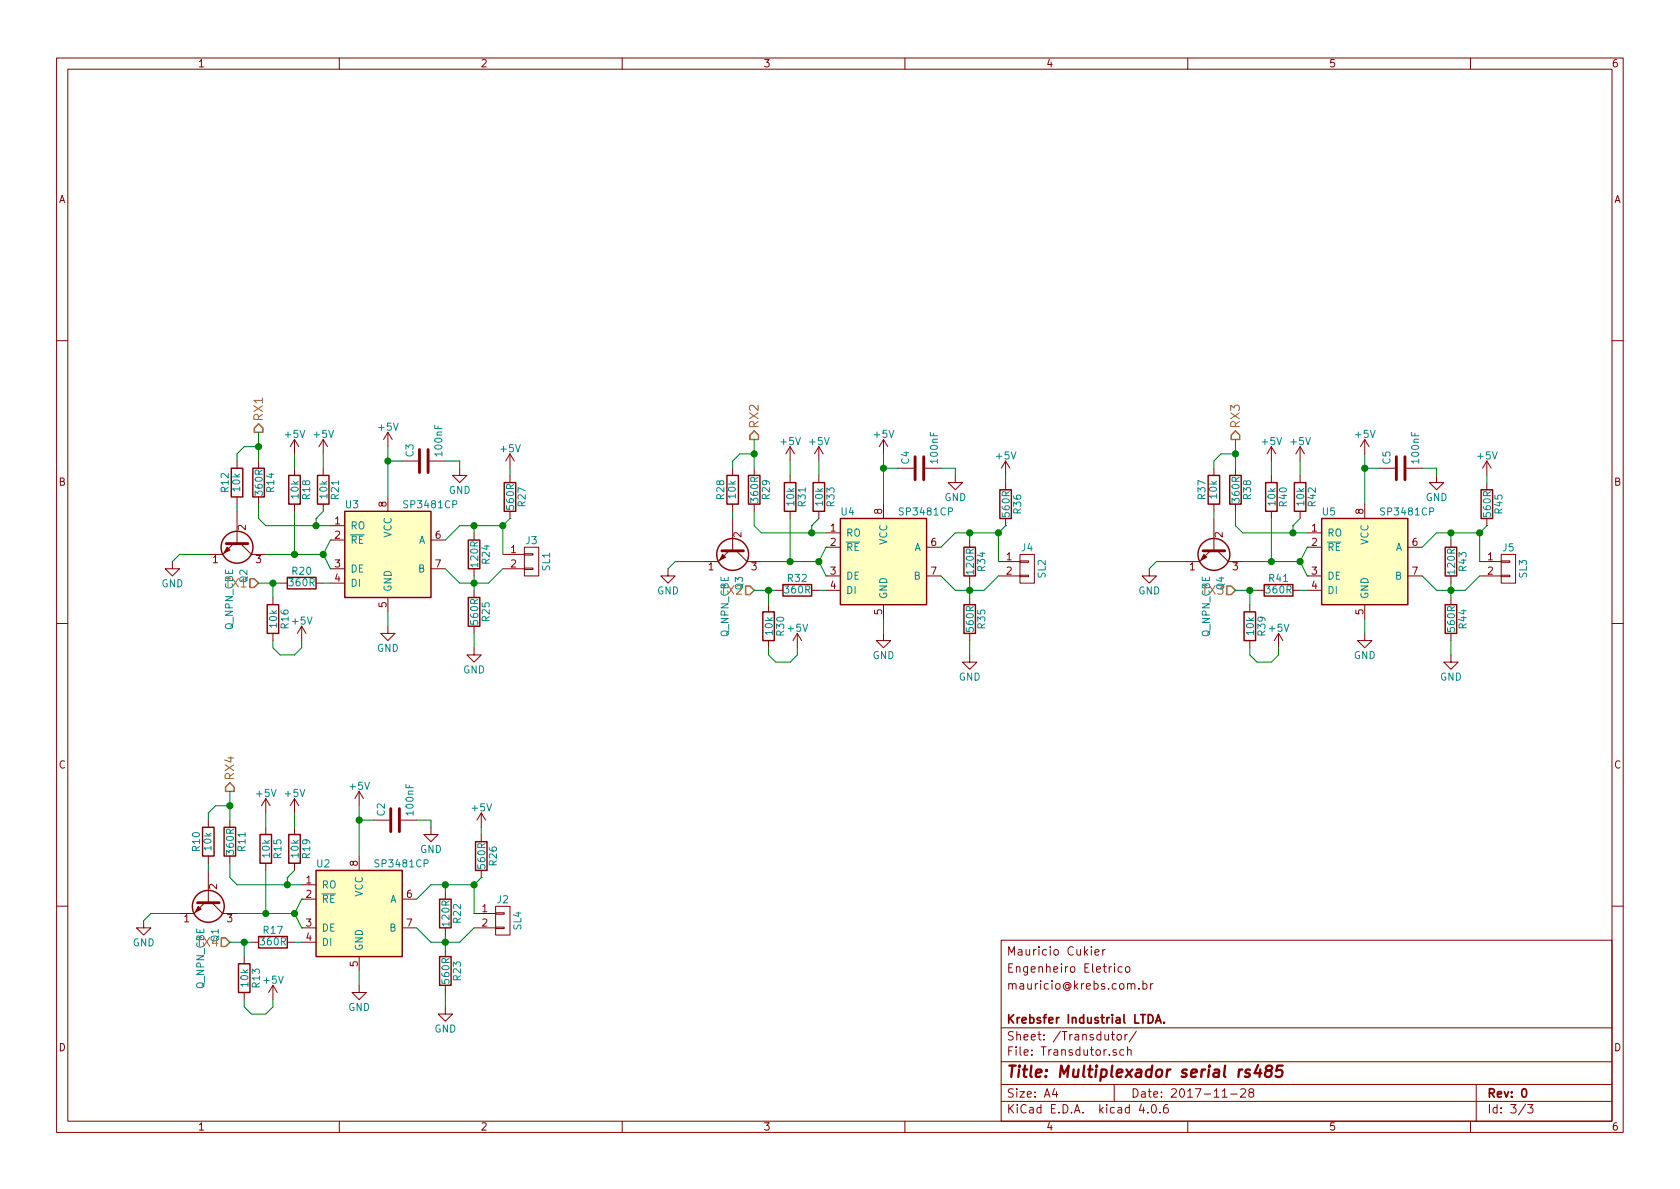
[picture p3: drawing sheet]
EESchema Schematic File Version 2
LIBS:power
LIBS:device
LIBS:transistors
LIBS:conn
LIBS:linear
LIBS:regul
LIBS:74xx
LIBS:cmos4000
LIBS:adc-dac
LIBS:memory
LIBS:xilinx
LIBS:microcontrollers
LIBS:dsp
LIBS:microchip
LIBS:analog_switches
LIBS:motorola
LIBS:texas
LIBS:intel
LIBS:audio
LIBS:interface
LIBS:digital-audio
LIBS:philips
LIBS:display
LIBS:cypress
LIBS:siliconi
LIBS:opto
LIBS:atmel
LIBS:contrib
LIBS:valves
LIBS:arduino_shieldsNCL
LIBS:m_led
LIBS:MultiplexadorSerial-cache
EELAYER 25 0
EELAYER END
$Descr A4 11693 8268
encoding utf-8
Sheet 3 3
Title "Multiplexador serial rs485"
Date "2017-11-28"
Rev "0"
Comp "Krebsfer Industrial LTDA."
Comment1 ""
Comment2 "mauricio@krebs.com.br"
Comment3 "Engenheiro Eletrico"
Comment4 "Mauricio Cukier"
$EndDescr
$Comp
L SP3481CP U4
U 1 1
P 6150 3900
F 0 "U4" H 5850 4250 50  0000 L CNN
F 1 "SP3481CP" H 6250 4250 50  0000 L CNN
F 2 "w_smd_dil:so-8" H 6150 3900 50  0001 C CIN
F 3 "" H 6150 3900 50  0001 C CNN
	1    6150 3900
	1    0    0    -1  
$EndComp
$Comp
L GND #PWR017
U 1 1
P 6650 3300
F 0 "#PWR017" H 6650 3050 50  0001 C CNN
F 1 "GND" H 6650 3150 50  0000 C CNN
F 2 "" H 6650 3300 50  0001 C CNN
F 3 "" H 6650 3300 50  0001 C CNN
	1    6650 3300
	1    0    0    -1  
$EndComp
$Comp
L GND #PWR018
U 1 1
P 6150 4400
F 0 "#PWR018" H 6150 4150 50  0001 C CNN
F 1 "GND" H 6150 4250 50  0000 C CNN
F 2 "" H 6150 4400 50  0001 C CNN
F 3 "" H 6150 4400 50  0001 C CNN
	1    6150 4400
	1    0    0    -1  
$EndComp
$Comp
L R R35
U 1 1
P 6750 4300
F 0 "R35" V 6830 4300 50  0000 C CNN
F 1 "560R" V 6750 4300 50  0000 C CNN
F 2 "w_smd_resistors:r_0805" V 6680 4300 50  0001 C CNN
F 3 "" H 6750 4300 50  0001 C CNN
	1    6750 4300
	1    0    0    -1  
$EndComp
$Comp
L GND #PWR019
U 1 1
P 6750 4550
F 0 "#PWR019" H 6750 4300 50  0001 C CNN
F 1 "GND" H 6750 4400 50  0000 C CNN
F 2 "" H 6750 4550 50  0001 C CNN
F 3 "" H 6750 4550 50  0001 C CNN
	1    6750 4550
	1    0    0    -1  
$EndComp
$Comp
L R R34
U 1 1
P 6750 3900
F 0 "R34" V 6830 3900 50  0000 C CNN
F 1 "120R" V 6750 3900 50  0000 C CNN
F 2 "w_smd_resistors:r_0805" V 6680 3900 50  0001 C CNN
F 3 "" H 6750 3900 50  0001 C CNN
	1    6750 3900
	1    0    0    -1  
$EndComp
$Comp
L R R36
U 1 1
P 7000 3500
F 0 "R36" V 7080 3500 50  0000 C CNN
F 1 "560R" V 7000 3500 50  0000 C CNN
F 2 "w_smd_resistors:r_0805" V 6930 3500 50  0001 C CNN
F 3 "" H 7000 3500 50  0001 C CNN
	1    7000 3500
	1    0    0    -1  
$EndComp
$Comp
L R R28
U 1 1
P 5100 3400
F 0 "R28" V 5180 3400 50  0000 C CNN
F 1 "10k" V 5100 3400 50  0000 C CNN
F 2 "w_smd_resistors:r_0805" V 5030 3400 50  0001 C CNN
F 3 "" H 5100 3400 50  0001 C CNN
	1    5100 3400
	-1   0    0    1   
$EndComp
$Comp
L R R30
U 1 1
P 5350 4350
F 0 "R30" V 5430 4350 50  0000 C CNN
F 1 "10k" V 5350 4350 50  0000 C CNN
F 2 "w_smd_resistors:r_0805" V 5280 4350 50  0001 C CNN
F 3 "" H 5350 4350 50  0001 C CNN
	1    5350 4350
	1    0    0    -1  
$EndComp
$Comp
L Q_NPN_EBC Q3
U 1 1
P 5100 3800
F 0 "Q3" H 5300 3850 50  0000 L CNN
F 1 "Q_NPN_CBE" H 5300 3750 50  0000 L CNN
F 2 "w_smd_trans:sot23" H 5300 3900 50  0001 C CNN
F 3 "" H 5100 3800 50  0001 C CNN
	1    5100 3800
	0    1    1    0   
$EndComp
$Comp
L CONN_01X02 J4
U 1 1
P 7150 3950
F 0 "J4" H 7150 4100 50  0000 C CNN
F 1 "SL2" V 7250 3950 50  0000 C CNN
F 2 "w_pin_strip:pin_socket_2" H 7150 3950 50  0001 C CNN
F 3 "" H 7150 3950 50  0001 C CNN
	1    7150 3950
	1    0    0    -1  
$EndComp
$Comp
L R R33
U 1 1
P 5700 3450
F 0 "R33" V 5780 3450 50  0000 C CNN
F 1 "10k" V 5700 3450 50  0000 C CNN
F 2 "w_smd_resistors:r_0805" V 5630 3450 50  0001 C CNN
F 3 "" H 5700 3450 50  0001 C CNN
	1    5700 3450
	1    0    0    -1  
$EndComp
$Comp
L R R32
U 1 1
P 5550 4100
F 0 "R32" V 5630 4100 50  0000 C CNN
F 1 "360R" V 5550 4100 50  0000 C CNN
F 2 "w_smd_resistors:r_0805" V 5480 4100 50  0001 C CNN
F 3 "" H 5550 4100 50  0001 C CNN
	1    5550 4100
	0    -1   -1   0   
$EndComp
$Comp
L R R31
U 1 1
P 5500 3450
F 0 "R31" V 5580 3450 50  0000 C CNN
F 1 "10k" V 5500 3450 50  0000 C CNN
F 2 "w_smd_resistors:r_0805" V 5430 3450 50  0001 C CNN
F 3 "" H 5500 3450 50  0001 C CNN
	1    5500 3450
	1    0    0    -1  
$EndComp
$Comp
L C C4
U 1 1
P 6400 3250
F 0 "C4" H 6425 3350 50  0000 L CNN
F 1 "100nF" H 6425 3150 50  0000 L CNN
F 2 "w_smd_cap:c_0805" H 6438 3100 50  0001 C CNN
F 3 "" H 6400 3250 50  0001 C CNN
	1    6400 3250
	0    -1   -1   0   
$EndComp
$Comp
L R R29
U 1 1
P 5250 3400
F 0 "R29" V 5330 3400 50  0000 C CNN
F 1 "360R" V 5250 3400 50  0000 C CNN
F 2 "w_smd_resistors:r_0805" V 5180 3400 50  0001 C CNN
F 3 "" H 5250 3400 50  0001 C CNN
	1    5250 3400
	1    0    0    -1  
$EndComp
$Comp
L +5V #PWR020
U 1 1
P 5550 4500
F 0 "#PWR020" H 5550 4350 50  0001 C CNN
F 1 "+5V" H 5550 4640 50  0000 C CNN
F 2 "" H 5550 4500 50  0001 C CNN
F 3 "" H 5550 4500 50  0001 C CNN
	1    5550 4500
	1    0    0    -1  
$EndComp
$Comp
L +5V #PWR021
U 1 1
P 5700 3200
F 0 "#PWR021" H 5700 3050 50  0001 C CNN
F 1 "+5V" H 5700 3340 50  0000 C CNN
F 2 "" H 5700 3200 50  0001 C CNN
F 3 "" H 5700 3200 50  0001 C CNN
	1    5700 3200
	1    0    0    -1  
$EndComp
$Comp
L +5V #PWR022
U 1 1
P 5500 3200
F 0 "#PWR022" H 5500 3050 50  0001 C CNN
F 1 "+5V" H 5500 3340 50  0000 C CNN
F 2 "" H 5500 3200 50  0001 C CNN
F 3 "" H 5500 3200 50  0001 C CNN
	1    5500 3200
	1    0    0    -1  
$EndComp
$Comp
L GND #PWR023
U 1 1
P 4650 3950
F 0 "#PWR023" H 4650 3700 50  0001 C CNN
F 1 "GND" H 4650 3800 50  0000 C CNN
F 2 "" H 4650 3950 50  0001 C CNN
F 3 "" H 4650 3950 50  0001 C CNN
	1    4650 3950
	1    0    0    -1  
$EndComp
Text HLabel 5250 4100 0    60   Input ~ 0
TX2
Text HLabel 5250 3050 1    60   Output ~ 0
RX2
$Comp
L +5V #PWR024
U 1 1
P 7000 3300
F 0 "#PWR024" H 7000 3150 50  0001 C CNN
F 1 "+5V" H 7000 3440 50  0000 C CNN
F 2 "" H 7000 3300 50  0001 C CNN
F 3 "" H 7000 3300 50  0001 C CNN
	1    7000 3300
	1    0    0    -1  
$EndComp
$Comp
L +5V #PWR025
U 1 1
P 6150 3150
F 0 "#PWR025" H 6150 3000 50  0001 C CNN
F 1 "+5V" H 6150 3290 50  0000 C CNN
F 2 "" H 6150 3150 50  0001 C CNN
F 3 "" H 6150 3150 50  0001 C CNN
	1    6150 3150
	1    0    0    -1  
$EndComp
Wire Wire Line
	5300 3700 5750 3700
Wire Wire Line
	5750 3800 5750 3800
Wire Wire Line
	5700 3900 5750 3800
Wire Wire Line
	5700 3900 5750 4000
Wire Wire Line
	5750 4000 5750 4000
Wire Wire Line
	6150 4400 6150 4300
Wire Wire Line
	6750 4550 6750 4450
Wire Wire Line
	6750 4050 6750 4150
Wire Wire Line
	6550 4000 6650 4100
Wire Wire Line
	6650 4100 6850 4100
Connection ~ 6750 4100
Wire Wire Line
	6550 3800 6650 3700
Wire Wire Line
	6650 3700 6950 3700
Wire Wire Line
	6750 3700 6750 3750
Wire Wire Line
	7000 3650 7000 3650
Wire Wire Line
	6950 3700 7000 3650
Connection ~ 6750 3700
Wire Wire Line
	6950 3700 6950 3900
Connection ~ 6950 3700
Wire Wire Line
	6850 4100 6950 4000
Wire Wire Line
	5250 3050 5250 3250
Wire Wire Line
	5500 3200 5500 3300
Connection ~ 5700 3900
Wire Wire Line
	4650 3950 4700 3900
Wire Wire Line
	4700 3900 4900 3900
Wire Wire Line
	5700 4100 5750 4100
Wire Wire Line
	5250 4100 5400 4100
Wire Wire Line
	5100 3550 5100 3600
Connection ~ 5250 3150
Wire Wire Line
	7000 3300 7000 3350
Wire Wire Line
	6150 3150 6150 3500
Wire Wire Line
	6250 3250 6150 3250
Connection ~ 6150 3250
Wire Wire Line
	6650 3300 6650 3250
Wire Wire Line
	6650 3250 6550 3250
Wire Wire Line
	5350 4200 5350 4100
Connection ~ 5350 4100
Wire Wire Line
	5150 3150 5250 3150
Wire Wire Line
	5150 3150 5100 3200
Wire Wire Line
	5100 3200 5100 3250
Wire Wire Line
	5300 3700 5250 3650
Wire Wire Line
	5250 3650 5250 3550
Wire Wire Line
	5550 4500 5550 4550
Wire Wire Line
	5550 4550 5500 4600
Wire Wire Line
	5500 4600 5400 4600
Wire Wire Line
	5400 4600 5350 4550
Wire Wire Line
	5350 4550 5350 4500
Wire Wire Line
	5300 3900 5700 3900
Wire Wire Line
	5500 3600 5500 3900
Connection ~ 5500 3900
Wire Wire Line
	5700 3200 5700 3300
Wire Wire Line
	5700 3600 5650 3650
Wire Wire Line
	5650 3650 5650 3650
Wire Wire Line
	5650 3650 5650 3700
Connection ~ 5650 3700
$Comp
L SP3481CP U3
U 1 1
P 2700 3850
F 0 "U3" H 2400 4200 50  0000 L CNN
F 1 "SP3481CP" H 2800 4200 50  0000 L CNN
F 2 "w_smd_dil:so-8" H 2700 3850 50  0001 C CIN
F 3 "" H 2700 3850 50  0001 C CNN
	1    2700 3850
	1    0    0    -1  
$EndComp
$Comp
L GND #PWR026
U 1 1
P 3200 3250
F 0 "#PWR026" H 3200 3000 50  0001 C CNN
F 1 "GND" H 3200 3100 50  0000 C CNN
F 2 "" H 3200 3250 50  0001 C CNN
F 3 "" H 3200 3250 50  0001 C CNN
	1    3200 3250
	1    0    0    -1  
$EndComp
$Comp
L GND #PWR027
U 1 1
P 2700 4350
F 0 "#PWR027" H 2700 4100 50  0001 C CNN
F 1 "GND" H 2700 4200 50  0000 C CNN
F 2 "" H 2700 4350 50  0001 C CNN
F 3 "" H 2700 4350 50  0001 C CNN
	1    2700 4350
	1    0    0    -1  
$EndComp
$Comp
L R R25
U 1 1
P 3300 4250
F 0 "R25" V 3380 4250 50  0000 C CNN
F 1 "560R" V 3300 4250 50  0000 C CNN
F 2 "w_smd_resistors:r_0805" V 3230 4250 50  0001 C CNN
F 3 "" H 3300 4250 50  0001 C CNN
	1    3300 4250
	1    0    0    -1  
$EndComp
$Comp
L GND #PWR028
U 1 1
P 3300 4500
F 0 "#PWR028" H 3300 4250 50  0001 C CNN
F 1 "GND" H 3300 4350 50  0000 C CNN
F 2 "" H 3300 4500 50  0001 C CNN
F 3 "" H 3300 4500 50  0001 C CNN
	1    3300 4500
	1    0    0    -1  
$EndComp
$Comp
L R R24
U 1 1
P 3300 3850
F 0 "R24" V 3380 3850 50  0000 C CNN
F 1 "120R" V 3300 3850 50  0000 C CNN
F 2 "w_smd_resistors:r_0805" V 3230 3850 50  0001 C CNN
F 3 "" H 3300 3850 50  0001 C CNN
	1    3300 3850
	1    0    0    -1  
$EndComp
$Comp
L R R27
U 1 1
P 3550 3450
F 0 "R27" V 3630 3450 50  0000 C CNN
F 1 "560R" V 3550 3450 50  0000 C CNN
F 2 "w_smd_resistors:r_0805" V 3480 3450 50  0001 C CNN
F 3 "" H 3550 3450 50  0001 C CNN
	1    3550 3450
	1    0    0    -1  
$EndComp
$Comp
L R R12
U 1 1
P 1650 3350
F 0 "R12" V 1730 3350 50  0000 C CNN
F 1 "10k" V 1650 3350 50  0000 C CNN
F 2 "w_smd_resistors:r_0805" V 1580 3350 50  0001 C CNN
F 3 "" H 1650 3350 50  0001 C CNN
	1    1650 3350
	-1   0    0    1   
$EndComp
$Comp
L R R16
U 1 1
P 1900 4300
F 0 "R16" V 1980 4300 50  0000 C CNN
F 1 "10k" V 1900 4300 50  0000 C CNN
F 2 "w_smd_resistors:r_0805" V 1830 4300 50  0001 C CNN
F 3 "" H 1900 4300 50  0001 C CNN
	1    1900 4300
	1    0    0    -1  
$EndComp
$Comp
L Q_NPN_EBC Q2
U 1 1
P 1650 3750
F 0 "Q2" H 1850 3800 50  0000 L CNN
F 1 "Q_NPN_CBE" H 1850 3700 50  0000 L CNN
F 2 "w_smd_trans:sot23" H 1850 3850 50  0001 C CNN
F 3 "" H 1650 3750 50  0001 C CNN
	1    1650 3750
	0    1    1    0   
$EndComp
$Comp
L CONN_01X02 J3
U 1 1
P 3700 3900
F 0 "J3" H 3700 4050 50  0000 C CNN
F 1 "SL1" V 3800 3900 50  0000 C CNN
F 2 "w_pin_strip:pin_socket_2" H 3700 3900 50  0001 C CNN
F 3 "" H 3700 3900 50  0001 C CNN
	1    3700 3900
	1    0    0    -1  
$EndComp
$Comp
L R R21
U 1 1
P 2250 3400
F 0 "R21" V 2330 3400 50  0000 C CNN
F 1 "10k" V 2250 3400 50  0000 C CNN
F 2 "w_smd_resistors:r_0805" V 2180 3400 50  0001 C CNN
F 3 "" H 2250 3400 50  0001 C CNN
	1    2250 3400
	1    0    0    -1  
$EndComp
$Comp
L R R20
U 1 1
P 2100 4050
F 0 "R20" V 2180 4050 50  0000 C CNN
F 1 "360R" V 2100 4050 50  0000 C CNN
F 2 "w_smd_resistors:r_0805" V 2030 4050 50  0001 C CNN
F 3 "" H 2100 4050 50  0001 C CNN
	1    2100 4050
	0    -1   -1   0   
$EndComp
$Comp
L R R18
U 1 1
P 2050 3400
F 0 "R18" V 2130 3400 50  0000 C CNN
F 1 "10k" V 2050 3400 50  0000 C CNN
F 2 "w_smd_resistors:r_0805" V 1980 3400 50  0001 C CNN
F 3 "" H 2050 3400 50  0001 C CNN
	1    2050 3400
	1    0    0    -1  
$EndComp
$Comp
L C C3
U 1 1
P 2950 3200
F 0 "C3" H 2975 3300 50  0000 L CNN
F 1 "100nF" H 2975 3100 50  0000 L CNN
F 2 "w_smd_cap:c_0805" H 2988 3050 50  0001 C CNN
F 3 "" H 2950 3200 50  0001 C CNN
	1    2950 3200
	0    -1   -1   0   
$EndComp
$Comp
L R R14
U 1 1
P 1800 3350
F 0 "R14" V 1880 3350 50  0000 C CNN
F 1 "360R" V 1800 3350 50  0000 C CNN
F 2 "w_smd_resistors:r_0805" V 1730 3350 50  0001 C CNN
F 3 "" H 1800 3350 50  0001 C CNN
	1    1800 3350
	1    0    0    -1  
$EndComp
$Comp
L +5V #PWR029
U 1 1
P 2100 4450
F 0 "#PWR029" H 2100 4300 50  0001 C CNN
F 1 "+5V" H 2100 4590 50  0000 C CNN
F 2 "" H 2100 4450 50  0001 C CNN
F 3 "" H 2100 4450 50  0001 C CNN
	1    2100 4450
	1    0    0    -1  
$EndComp
$Comp
L +5V #PWR030
U 1 1
P 2250 3150
F 0 "#PWR030" H 2250 3000 50  0001 C CNN
F 1 "+5V" H 2250 3290 50  0000 C CNN
F 2 "" H 2250 3150 50  0001 C CNN
F 3 "" H 2250 3150 50  0001 C CNN
	1    2250 3150
	1    0    0    -1  
$EndComp
$Comp
L +5V #PWR031
U 1 1
P 2050 3150
F 0 "#PWR031" H 2050 3000 50  0001 C CNN
F 1 "+5V" H 2050 3290 50  0000 C CNN
F 2 "" H 2050 3150 50  0001 C CNN
F 3 "" H 2050 3150 50  0001 C CNN
	1    2050 3150
	1    0    0    -1  
$EndComp
$Comp
L GND #PWR032
U 1 1
P 1200 3900
F 0 "#PWR032" H 1200 3650 50  0001 C CNN
F 1 "GND" H 1200 3750 50  0000 C CNN
F 2 "" H 1200 3900 50  0001 C CNN
F 3 "" H 1200 3900 50  0001 C CNN
	1    1200 3900
	1    0    0    -1  
$EndComp
Text HLabel 1800 4050 0    60   Input ~ 0
TX1
Text HLabel 1800 3000 1    60   Output ~ 0
RX1
$Comp
L +5V #PWR033
U 1 1
P 3550 3250
F 0 "#PWR033" H 3550 3100 50  0001 C CNN
F 1 "+5V" H 3550 3390 50  0000 C CNN
F 2 "" H 3550 3250 50  0001 C CNN
F 3 "" H 3550 3250 50  0001 C CNN
	1    3550 3250
	1    0    0    -1  
$EndComp
$Comp
L +5V #PWR034
U 1 1
P 2700 3100
F 0 "#PWR034" H 2700 2950 50  0001 C CNN
F 1 "+5V" H 2700 3240 50  0000 C CNN
F 2 "" H 2700 3100 50  0001 C CNN
F 3 "" H 2700 3100 50  0001 C CNN
	1    2700 3100
	1    0    0    -1  
$EndComp
Wire Wire Line
	1850 3650 2300 3650
Wire Wire Line
	2300 3750 2300 3750
Wire Wire Line
	2250 3850 2300 3750
Wire Wire Line
	2250 3850 2300 3950
Wire Wire Line
	2300 3950 2300 3950
Wire Wire Line
	2700 4350 2700 4250
Wire Wire Line
	3300 4500 3300 4400
Wire Wire Line
	3300 4000 3300 4100
Wire Wire Line
	3100 3950 3200 4050
Wire Wire Line
	3200 4050 3400 4050
Connection ~ 3300 4050
Wire Wire Line
	3100 3750 3200 3650
Wire Wire Line
	3200 3650 3500 3650
Wire Wire Line
	3300 3650 3300 3700
Wire Wire Line
	3550 3600 3550 3600
Wire Wire Line
	3500 3650 3550 3600
Connection ~ 3300 3650
Wire Wire Line
	3500 3650 3500 3850
Connection ~ 3500 3650
Wire Wire Line
	3400 4050 3500 3950
Wire Wire Line
	1800 3000 1800 3200
Wire Wire Line
	2050 3150 2050 3250
Connection ~ 2250 3850
Wire Wire Line
	1200 3900 1250 3850
Wire Wire Line
	1250 3850 1450 3850
Wire Wire Line
	2250 4050 2300 4050
Wire Wire Line
	1800 4050 1950 4050
Wire Wire Line
	1650 3500 1650 3550
Connection ~ 1800 3100
Wire Wire Line
	3550 3250 3550 3300
Wire Wire Line
	2700 3100 2700 3450
Wire Wire Line
	2800 3200 2700 3200
Connection ~ 2700 3200
Wire Wire Line
	3200 3250 3200 3200
Wire Wire Line
	3200 3200 3100 3200
Wire Wire Line
	1900 4150 1900 4050
Connection ~ 1900 4050
Wire Wire Line
	1700 3100 1800 3100
Wire Wire Line
	1700 3100 1650 3150
Wire Wire Line
	1650 3150 1650 3200
Wire Wire Line
	1850 3650 1800 3600
Wire Wire Line
	1800 3600 1800 3500
Wire Wire Line
	2100 4450 2100 4500
Wire Wire Line
	2100 4500 2050 4550
Wire Wire Line
	2050 4550 1950 4550
Wire Wire Line
	1950 4550 1900 4500
Wire Wire Line
	1900 4500 1900 4450
Wire Wire Line
	1850 3850 2250 3850
Wire Wire Line
	2050 3550 2050 3850
Connection ~ 2050 3850
Wire Wire Line
	2250 3150 2250 3250
Wire Wire Line
	2250 3550 2200 3600
Wire Wire Line
	2200 3600 2200 3600
Wire Wire Line
	2200 3600 2200 3650
Connection ~ 2200 3650
$Comp
L SP3481CP U2
U 1 1
P 2500 6350
F 0 "U2" H 2200 6700 50  0000 L CNN
F 1 "SP3481CP" H 2600 6700 50  0000 L CNN
F 2 "w_smd_dil:so-8" H 2500 6350 50  0001 C CIN
F 3 "" H 2500 6350 50  0001 C CNN
	1    2500 6350
	1    0    0    -1  
$EndComp
$Comp
L GND #PWR035
U 1 1
P 3000 5750
F 0 "#PWR035" H 3000 5500 50  0001 C CNN
F 1 "GND" H 3000 5600 50  0000 C CNN
F 2 "" H 3000 5750 50  0001 C CNN
F 3 "" H 3000 5750 50  0001 C CNN
	1    3000 5750
	1    0    0    -1  
$EndComp
$Comp
L GND #PWR036
U 1 1
P 2500 6850
F 0 "#PWR036" H 2500 6600 50  0001 C CNN
F 1 "GND" H 2500 6700 50  0000 C CNN
F 2 "" H 2500 6850 50  0001 C CNN
F 3 "" H 2500 6850 50  0001 C CNN
	1    2500 6850
	1    0    0    -1  
$EndComp
$Comp
L R R23
U 1 1
P 3100 6750
F 0 "R23" V 3180 6750 50  0000 C CNN
F 1 "560R" V 3100 6750 50  0000 C CNN
F 2 "w_smd_resistors:r_0805" V 3030 6750 50  0001 C CNN
F 3 "" H 3100 6750 50  0001 C CNN
	1    3100 6750
	1    0    0    -1  
$EndComp
$Comp
L GND #PWR037
U 1 1
P 3100 7000
F 0 "#PWR037" H 3100 6750 50  0001 C CNN
F 1 "GND" H 3100 6850 50  0000 C CNN
F 2 "" H 3100 7000 50  0001 C CNN
F 3 "" H 3100 7000 50  0001 C CNN
	1    3100 7000
	1    0    0    -1  
$EndComp
$Comp
L R R22
U 1 1
P 3100 6350
F 0 "R22" V 3180 6350 50  0000 C CNN
F 1 "120R" V 3100 6350 50  0000 C CNN
F 2 "w_smd_resistors:r_0805" V 3030 6350 50  0001 C CNN
F 3 "" H 3100 6350 50  0001 C CNN
	1    3100 6350
	1    0    0    -1  
$EndComp
$Comp
L R R26
U 1 1
P 3350 5950
F 0 "R26" V 3430 5950 50  0000 C CNN
F 1 "560R" V 3350 5950 50  0000 C CNN
F 2 "w_smd_resistors:r_0805" V 3280 5950 50  0001 C CNN
F 3 "" H 3350 5950 50  0001 C CNN
	1    3350 5950
	1    0    0    -1  
$EndComp
$Comp
L R R10
U 1 1
P 1450 5850
F 0 "R10" V 1530 5850 50  0000 C CNN
F 1 "10k" V 1450 5850 50  0000 C CNN
F 2 "w_smd_resistors:r_0805" V 1380 5850 50  0001 C CNN
F 3 "" H 1450 5850 50  0001 C CNN
	1    1450 5850
	-1   0    0    1   
$EndComp
$Comp
L R R13
U 1 1
P 1700 6800
F 0 "R13" V 1780 6800 50  0000 C CNN
F 1 "10k" V 1700 6800 50  0000 C CNN
F 2 "w_smd_resistors:r_0805" V 1630 6800 50  0001 C CNN
F 3 "" H 1700 6800 50  0001 C CNN
	1    1700 6800
	1    0    0    -1  
$EndComp
$Comp
L Q_NPN_EBC Q1
U 1 1
P 1450 6250
F 0 "Q1" H 1650 6300 50  0000 L CNN
F 1 "Q_NPN_CBE" H 1650 6200 50  0000 L CNN
F 2 "w_smd_trans:sot23" H 1650 6350 50  0001 C CNN
F 3 "" H 1450 6250 50  0001 C CNN
	1    1450 6250
	0    1    1    0   
$EndComp
$Comp
L CONN_01X02 J2
U 1 1
P 3500 6400
F 0 "J2" H 3500 6550 50  0000 C CNN
F 1 "SL4" V 3600 6400 50  0000 C CNN
F 2 "w_pin_strip:pin_socket_2" H 3500 6400 50  0001 C CNN
F 3 "" H 3500 6400 50  0001 C CNN
	1    3500 6400
	1    0    0    -1  
$EndComp
$Comp
L R R19
U 1 1
P 2050 5900
F 0 "R19" V 2130 5900 50  0000 C CNN
F 1 "10k" V 2050 5900 50  0000 C CNN
F 2 "w_smd_resistors:r_0805" V 1980 5900 50  0001 C CNN
F 3 "" H 2050 5900 50  0001 C CNN
	1    2050 5900
	1    0    0    -1  
$EndComp
$Comp
L R R17
U 1 1
P 1900 6550
F 0 "R17" V 1980 6550 50  0000 C CNN
F 1 "360R" V 1900 6550 50  0000 C CNN
F 2 "w_smd_resistors:r_0805" V 1830 6550 50  0001 C CNN
F 3 "" H 1900 6550 50  0001 C CNN
	1    1900 6550
	0    -1   -1   0   
$EndComp
$Comp
L R R15
U 1 1
P 1850 5900
F 0 "R15" V 1930 5900 50  0000 C CNN
F 1 "10k" V 1850 5900 50  0000 C CNN
F 2 "w_smd_resistors:r_0805" V 1780 5900 50  0001 C CNN
F 3 "" H 1850 5900 50  0001 C CNN
	1    1850 5900
	1    0    0    -1  
$EndComp
$Comp
L C C2
U 1 1
P 2750 5700
F 0 "C2" H 2775 5800 50  0000 L CNN
F 1 "100nF" H 2775 5600 50  0000 L CNN
F 2 "w_smd_cap:c_0805" H 2788 5550 50  0001 C CNN
F 3 "" H 2750 5700 50  0001 C CNN
	1    2750 5700
	0    -1   -1   0   
$EndComp
$Comp
L R R11
U 1 1
P 1600 5850
F 0 "R11" V 1680 5850 50  0000 C CNN
F 1 "360R" V 1600 5850 50  0000 C CNN
F 2 "w_smd_resistors:r_0805" V 1530 5850 50  0001 C CNN
F 3 "" H 1600 5850 50  0001 C CNN
	1    1600 5850
	1    0    0    -1  
$EndComp
$Comp
L +5V #PWR038
U 1 1
P 1900 6950
F 0 "#PWR038" H 1900 6800 50  0001 C CNN
F 1 "+5V" H 1900 7090 50  0000 C CNN
F 2 "" H 1900 6950 50  0001 C CNN
F 3 "" H 1900 6950 50  0001 C CNN
	1    1900 6950
	1    0    0    -1  
$EndComp
$Comp
L +5V #PWR039
U 1 1
P 2050 5650
F 0 "#PWR039" H 2050 5500 50  0001 C CNN
F 1 "+5V" H 2050 5790 50  0000 C CNN
F 2 "" H 2050 5650 50  0001 C CNN
F 3 "" H 2050 5650 50  0001 C CNN
	1    2050 5650
	1    0    0    -1  
$EndComp
$Comp
L +5V #PWR040
U 1 1
P 1850 5650
F 0 "#PWR040" H 1850 5500 50  0001 C CNN
F 1 "+5V" H 1850 5790 50  0000 C CNN
F 2 "" H 1850 5650 50  0001 C CNN
F 3 "" H 1850 5650 50  0001 C CNN
	1    1850 5650
	1    0    0    -1  
$EndComp
$Comp
L GND #PWR041
U 1 1
P 1000 6400
F 0 "#PWR041" H 1000 6150 50  0001 C CNN
F 1 "GND" H 1000 6250 50  0000 C CNN
F 2 "" H 1000 6400 50  0001 C CNN
F 3 "" H 1000 6400 50  0001 C CNN
	1    1000 6400
	1    0    0    -1  
$EndComp
Text HLabel 1600 6550 0    60   Input ~ 0
TX4
Text HLabel 1600 5500 1    60   Output ~ 0
RX4
$Comp
L +5V #PWR042
U 1 1
P 3350 5750
F 0 "#PWR042" H 3350 5600 50  0001 C CNN
F 1 "+5V" H 3350 5890 50  0000 C CNN
F 2 "" H 3350 5750 50  0001 C CNN
F 3 "" H 3350 5750 50  0001 C CNN
	1    3350 5750
	1    0    0    -1  
$EndComp
$Comp
L +5V #PWR043
U 1 1
P 2500 5600
F 0 "#PWR043" H 2500 5450 50  0001 C CNN
F 1 "+5V" H 2500 5740 50  0000 C CNN
F 2 "" H 2500 5600 50  0001 C CNN
F 3 "" H 2500 5600 50  0001 C CNN
	1    2500 5600
	1    0    0    -1  
$EndComp
Wire Wire Line
	1650 6150 2100 6150
Wire Wire Line
	2100 6250 2100 6250
Wire Wire Line
	2050 6350 2100 6250
Wire Wire Line
	2050 6350 2100 6450
Wire Wire Line
	2100 6450 2100 6450
Wire Wire Line
	2500 6850 2500 6750
Wire Wire Line
	3100 7000 3100 6900
Wire Wire Line
	3100 6500 3100 6600
Wire Wire Line
	2900 6450 3000 6550
Wire Wire Line
	3000 6550 3200 6550
Connection ~ 3100 6550
Wire Wire Line
	2900 6250 3000 6150
Wire Wire Line
	3000 6150 3300 6150
Wire Wire Line
	3100 6150 3100 6200
Wire Wire Line
	3350 6100 3350 6100
Wire Wire Line
	3300 6150 3350 6100
Connection ~ 3100 6150
Wire Wire Line
	3300 6150 3300 6350
Connection ~ 3300 6150
Wire Wire Line
	3200 6550 3300 6450
Wire Wire Line
	1600 5500 1600 5700
Wire Wire Line
	1850 5650 1850 5750
Connection ~ 2050 6350
Wire Wire Line
	1000 6400 1050 6350
Wire Wire Line
	1050 6350 1250 6350
Wire Wire Line
	2050 6550 2100 6550
Wire Wire Line
	1600 6550 1750 6550
Wire Wire Line
	1450 6000 1450 6050
Connection ~ 1600 5600
Wire Wire Line
	3350 5750 3350 5800
Wire Wire Line
	2500 5600 2500 5950
Wire Wire Line
	2600 5700 2500 5700
Connection ~ 2500 5700
Wire Wire Line
	3000 5750 3000 5700
Wire Wire Line
	3000 5700 2900 5700
Wire Wire Line
	1700 6650 1700 6550
Connection ~ 1700 6550
Wire Wire Line
	1500 5600 1600 5600
Wire Wire Line
	1500 5600 1450 5650
Wire Wire Line
	1450 5650 1450 5700
Wire Wire Line
	1650 6150 1600 6100
Wire Wire Line
	1600 6100 1600 6000
Wire Wire Line
	1900 6950 1900 7000
Wire Wire Line
	1900 7000 1850 7050
Wire Wire Line
	1850 7050 1750 7050
Wire Wire Line
	1750 7050 1700 7000
Wire Wire Line
	1700 7000 1700 6950
Wire Wire Line
	1650 6350 2050 6350
Wire Wire Line
	1850 6050 1850 6350
Connection ~ 1850 6350
Wire Wire Line
	2050 5650 2050 5750
Wire Wire Line
	2050 6050 2000 6100
Wire Wire Line
	2000 6100 2000 6100
Wire Wire Line
	2000 6100 2000 6150
Connection ~ 2000 6150
$Comp
L SP3481CP U5
U 1 1
P 9500 3900
F 0 "U5" H 9200 4250 50  0000 L CNN
F 1 "SP3481CP" H 9600 4250 50  0000 L CNN
F 2 "w_smd_dil:so-8" H 9500 3900 50  0001 C CIN
F 3 "" H 9500 3900 50  0001 C CNN
	1    9500 3900
	1    0    0    -1  
$EndComp
$Comp
L GND #PWR044
U 1 1
P 10000 3300
F 0 "#PWR044" H 10000 3050 50  0001 C CNN
F 1 "GND" H 10000 3150 50  0000 C CNN
F 2 "" H 10000 3300 50  0001 C CNN
F 3 "" H 10000 3300 50  0001 C CNN
	1    10000 3300
	1    0    0    -1  
$EndComp
$Comp
L GND #PWR045
U 1 1
P 9500 4400
F 0 "#PWR045" H 9500 4150 50  0001 C CNN
F 1 "GND" H 9500 4250 50  0000 C CNN
F 2 "" H 9500 4400 50  0001 C CNN
F 3 "" H 9500 4400 50  0001 C CNN
	1    9500 4400
	1    0    0    -1  
$EndComp
$Comp
L R R44
U 1 1
P 10100 4300
F 0 "R44" V 10180 4300 50  0000 C CNN
F 1 "560R" V 10100 4300 50  0000 C CNN
F 2 "w_smd_resistors:r_0805" V 10030 4300 50  0001 C CNN
F 3 "" H 10100 4300 50  0001 C CNN
	1    10100 4300
	1    0    0    -1  
$EndComp
$Comp
L GND #PWR046
U 1 1
P 10100 4550
F 0 "#PWR046" H 10100 4300 50  0001 C CNN
F 1 "GND" H 10100 4400 50  0000 C CNN
F 2 "" H 10100 4550 50  0001 C CNN
F 3 "" H 10100 4550 50  0001 C CNN
	1    10100 4550
	1    0    0    -1  
$EndComp
$Comp
L R R43
U 1 1
P 10100 3900
F 0 "R43" V 10180 3900 50  0000 C CNN
F 1 "120R" V 10100 3900 50  0000 C CNN
F 2 "w_smd_resistors:r_0805" V 10030 3900 50  0001 C CNN
F 3 "" H 10100 3900 50  0001 C CNN
	1    10100 3900
	1    0    0    -1  
$EndComp
$Comp
L R R45
U 1 1
P 10350 3500
F 0 "R45" V 10430 3500 50  0000 C CNN
F 1 "560R" V 10350 3500 50  0000 C CNN
F 2 "w_smd_resistors:r_0805" V 10280 3500 50  0001 C CNN
F 3 "" H 10350 3500 50  0001 C CNN
	1    10350 3500
	1    0    0    -1  
$EndComp
$Comp
L R R37
U 1 1
P 8450 3400
F 0 "R37" V 8530 3400 50  0000 C CNN
F 1 "10k" V 8450 3400 50  0000 C CNN
F 2 "w_smd_resistors:r_0805" V 8380 3400 50  0001 C CNN
F 3 "" H 8450 3400 50  0001 C CNN
	1    8450 3400
	-1   0    0    1   
$EndComp
$Comp
L R R39
U 1 1
P 8700 4350
F 0 "R39" V 8780 4350 50  0000 C CNN
F 1 "10k" V 8700 4350 50  0000 C CNN
F 2 "w_smd_resistors:r_0805" V 8630 4350 50  0001 C CNN
F 3 "" H 8700 4350 50  0001 C CNN
	1    8700 4350
	1    0    0    -1  
$EndComp
$Comp
L Q_NPN_EBC Q4
U 1 1
P 8450 3800
F 0 "Q4" H 8650 3850 50  0000 L CNN
F 1 "Q_NPN_CBE" H 8650 3750 50  0000 L CNN
F 2 "w_smd_trans:sot23" H 8650 3900 50  0001 C CNN
F 3 "" H 8450 3800 50  0001 C CNN
	1    8450 3800
	0    1    1    0   
$EndComp
$Comp
L CONN_01X02 J5
U 1 1
P 10500 3950
F 0 "J5" H 10500 4100 50  0000 C CNN
F 1 "SL3" V 10600 3950 50  0000 C CNN
F 2 "w_pin_strip:pin_socket_2" H 10500 3950 50  0001 C CNN
F 3 "" H 10500 3950 50  0001 C CNN
	1    10500 3950
	1    0    0    -1  
$EndComp
$Comp
L R R42
U 1 1
P 9050 3450
F 0 "R42" V 9130 3450 50  0000 C CNN
F 1 "10k" V 9050 3450 50  0000 C CNN
F 2 "w_smd_resistors:r_0805" V 8980 3450 50  0001 C CNN
F 3 "" H 9050 3450 50  0001 C CNN
	1    9050 3450
	1    0    0    -1  
$EndComp
$Comp
L R R41
U 1 1
P 8900 4100
F 0 "R41" V 8980 4100 50  0000 C CNN
F 1 "360R" V 8900 4100 50  0000 C CNN
F 2 "w_smd_resistors:r_0805" V 8830 4100 50  0001 C CNN
F 3 "" H 8900 4100 50  0001 C CNN
	1    8900 4100
	0    -1   -1   0   
$EndComp
$Comp
L R R40
U 1 1
P 8850 3450
F 0 "R40" V 8930 3450 50  0000 C CNN
F 1 "10k" V 8850 3450 50  0000 C CNN
F 2 "w_smd_resistors:r_0805" V 8780 3450 50  0001 C CNN
F 3 "" H 8850 3450 50  0001 C CNN
	1    8850 3450
	1    0    0    -1  
$EndComp
$Comp
L C C5
U 1 1
P 9750 3250
F 0 "C5" H 9775 3350 50  0000 L CNN
F 1 "100nF" H 9775 3150 50  0000 L CNN
F 2 "w_smd_cap:c_0805" H 9788 3100 50  0001 C CNN
F 3 "" H 9750 3250 50  0001 C CNN
	1    9750 3250
	0    -1   -1   0   
$EndComp
$Comp
L R R38
U 1 1
P 8600 3400
F 0 "R38" V 8680 3400 50  0000 C CNN
F 1 "360R" V 8600 3400 50  0000 C CNN
F 2 "w_smd_resistors:r_0805" V 8530 3400 50  0001 C CNN
F 3 "" H 8600 3400 50  0001 C CNN
	1    8600 3400
	1    0    0    -1  
$EndComp
$Comp
L +5V #PWR047
U 1 1
P 8900 4500
F 0 "#PWR047" H 8900 4350 50  0001 C CNN
F 1 "+5V" H 8900 4640 50  0000 C CNN
F 2 "" H 8900 4500 50  0001 C CNN
F 3 "" H 8900 4500 50  0001 C CNN
	1    8900 4500
	1    0    0    -1  
$EndComp
$Comp
L +5V #PWR048
U 1 1
P 9050 3200
F 0 "#PWR048" H 9050 3050 50  0001 C CNN
F 1 "+5V" H 9050 3340 50  0000 C CNN
F 2 "" H 9050 3200 50  0001 C CNN
F 3 "" H 9050 3200 50  0001 C CNN
	1    9050 3200
	1    0    0    -1  
$EndComp
$Comp
L +5V #PWR049
U 1 1
P 8850 3200
F 0 "#PWR049" H 8850 3050 50  0001 C CNN
F 1 "+5V" H 8850 3340 50  0000 C CNN
F 2 "" H 8850 3200 50  0001 C CNN
F 3 "" H 8850 3200 50  0001 C CNN
	1    8850 3200
	1    0    0    -1  
$EndComp
$Comp
L GND #PWR050
U 1 1
P 8000 3950
F 0 "#PWR050" H 8000 3700 50  0001 C CNN
F 1 "GND" H 8000 3800 50  0000 C CNN
F 2 "" H 8000 3950 50  0001 C CNN
F 3 "" H 8000 3950 50  0001 C CNN
	1    8000 3950
	1    0    0    -1  
$EndComp
Text HLabel 8600 4100 0    60   Input ~ 0
TX3
Text HLabel 8600 3050 1    60   Output ~ 0
RX3
$Comp
L +5V #PWR051
U 1 1
P 10350 3300
F 0 "#PWR051" H 10350 3150 50  0001 C CNN
F 1 "+5V" H 10350 3440 50  0000 C CNN
F 2 "" H 10350 3300 50  0001 C CNN
F 3 "" H 10350 3300 50  0001 C CNN
	1    10350 3300
	1    0    0    -1  
$EndComp
$Comp
L +5V #PWR052
U 1 1
P 9500 3150
F 0 "#PWR052" H 9500 3000 50  0001 C CNN
F 1 "+5V" H 9500 3290 50  0000 C CNN
F 2 "" H 9500 3150 50  0001 C CNN
F 3 "" H 9500 3150 50  0001 C CNN
	1    9500 3150
	1    0    0    -1  
$EndComp
Wire Wire Line
	8650 3700 9100 3700
Wire Wire Line
	9100 3800 9100 3800
Wire Wire Line
	9050 3900 9100 3800
Wire Wire Line
	9050 3900 9100 4000
Wire Wire Line
	9100 4000 9100 4000
Wire Wire Line
	9500 4400 9500 4300
Wire Wire Line
	10100 4550 10100 4450
Wire Wire Line
	10100 4050 10100 4150
Wire Wire Line
	9900 4000 10000 4100
Wire Wire Line
	10000 4100 10200 4100
Connection ~ 10100 4100
Wire Wire Line
	9900 3800 10000 3700
Wire Wire Line
	10000 3700 10300 3700
Wire Wire Line
	10100 3700 10100 3750
Wire Wire Line
	10350 3650 10350 3650
Wire Wire Line
	10300 3700 10350 3650
Connection ~ 10100 3700
Wire Wire Line
	10300 3700 10300 3900
Connection ~ 10300 3700
Wire Wire Line
	10200 4100 10300 4000
Wire Wire Line
	8600 3050 8600 3250
Wire Wire Line
	8850 3200 8850 3300
Connection ~ 9050 3900
Wire Wire Line
	8000 3950 8050 3900
Wire Wire Line
	8050 3900 8250 3900
Wire Wire Line
	9050 4100 9100 4100
Wire Wire Line
	8600 4100 8750 4100
Wire Wire Line
	8450 3550 8450 3600
Connection ~ 8600 3150
Wire Wire Line
	10350 3300 10350 3350
Wire Wire Line
	9500 3150 9500 3500
Wire Wire Line
	9600 3250 9500 3250
Connection ~ 9500 3250
Wire Wire Line
	10000 3300 10000 3250
Wire Wire Line
	10000 3250 9900 3250
Wire Wire Line
	8700 4200 8700 4100
Connection ~ 8700 4100
Wire Wire Line
	8500 3150 8600 3150
Wire Wire Line
	8500 3150 8450 3200
Wire Wire Line
	8450 3200 8450 3250
Wire Wire Line
	8650 3700 8600 3650
Wire Wire Line
	8600 3650 8600 3550
Wire Wire Line
	8900 4500 8900 4550
Wire Wire Line
	8900 4550 8850 4600
Wire Wire Line
	8850 4600 8750 4600
Wire Wire Line
	8750 4600 8700 4550
Wire Wire Line
	8700 4550 8700 4500
Wire Wire Line
	8650 3900 9050 3900
Wire Wire Line
	8850 3600 8850 3900
Connection ~ 8850 3900
Wire Wire Line
	9050 3200 9050 3300
Wire Wire Line
	9050 3600 9000 3650
Wire Wire Line
	9000 3650 9000 3650
Wire Wire Line
	9000 3650 9000 3700
Connection ~ 9000 3700
$EndSCHEMATC
